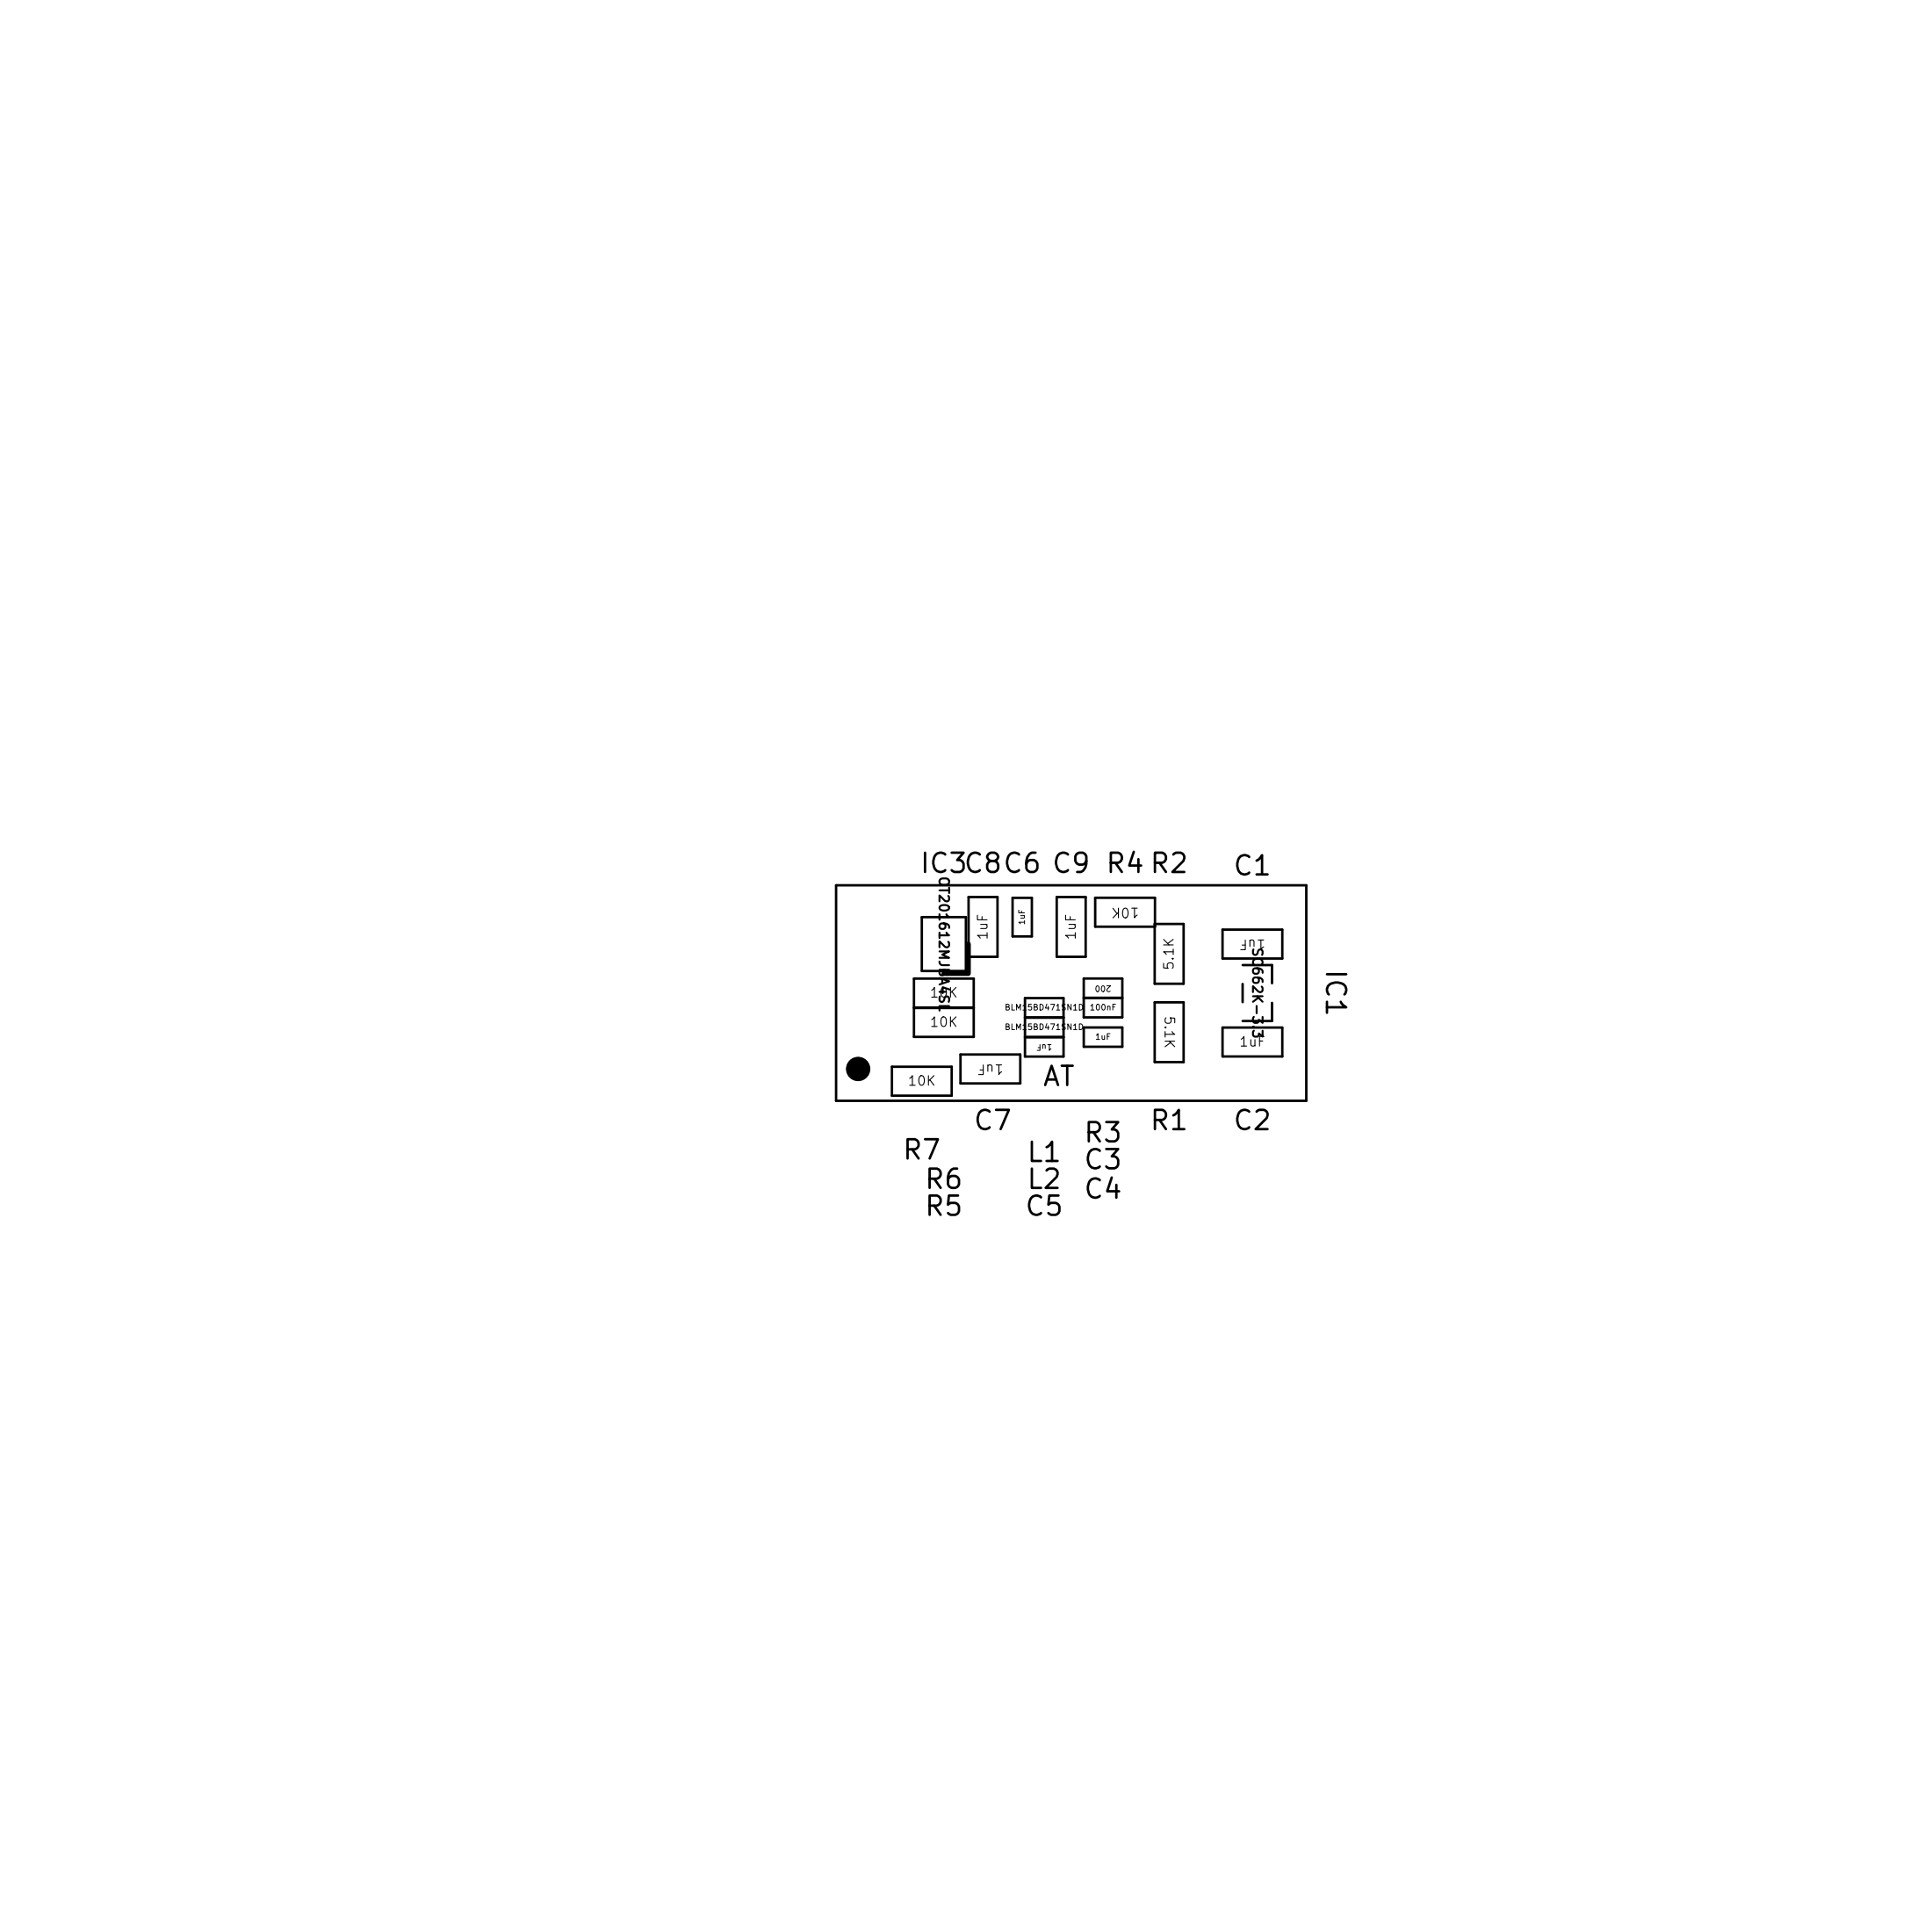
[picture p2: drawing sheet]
<svg xmlns="http://www.w3.org/2000/svg" width="100mm" height="100mm" viewBox="0 0 100 100" stroke-linecap="round" stroke-linejoin="round" font-family="sans-serif">
<circle cx="44.5" cy="55.4" r=".61" fill="#000" stroke="#000" stroke-width=".05"/>
<g fill="none" stroke="#000" stroke-width=".13">
<path d="M43.4 45.9h24.3v11.2h-24.3zM46.3 55.3h3.1v1.5h-3.1zM47.4 50.7h3.1v3.1h-3.1zM47.4 52.2h3.1M47.8 47.6h2.3v2.8h-2.3zM49.8 54.7h3.1v1.5h-3.1zM50.2 46.5h1.5v3.1h-1.5zM52.5 46.6h1v2h-1zM53.2 51.8h2v3h-2zM53.2 52.8h2M53.2 53.8h2M54.8 46.5h1.5v3.1h-1.5z"/>
<path d="M56.2 51.7h2M56.2 50.7h2v2.1h-2zM56.2 53.3h2v1h-2zM59.9 47.9h1.5v3.1h-1.5v-4.4h-3.1v1.5h3.1M59.9 52h1.5v3.1h-1.5zM63.4 48.2h3.1v1.5h-3.1zM63.4 53.3h3.1v1.5h-3.1zM64.4 51v1M64.4 50h1.6v1M66 52v.9h-1.6"/>
</g>
<path d="M48.9 50.5h1.3M50.2 49v1.5" fill="none" stroke="#000" stroke-width=".25"/>
<path d="M65 49.2v.3a.21 .21 0 0 0 .3-.2h.2v.2M65 53.4v.3l.1 .1 .1-.1 .1-.1 .2 .2v-.4" fill="none" stroke="#000" stroke-width=".1"/>
<g font-size="1.4">
<text x="47.9" y="45.3">IC3C8 C6 C9</text>
<text x="57.5" y="45.3">R4 R2</text>
<text x="64.1" y="45.4">C1</text>
<text x="68.8" y="50.4" transform="rotate(90 68.8 50.4)">IC1</text>
<text x="50.6" y="58.6">C7</text>
<text x="54" y="56.3">AT</text>
<text x="56.3" y="59.2">R3</text>
<text x="59.7" y="58.6">R1</text>
<text x="64.1" y="58.6">C2</text>
<text x="46.9" y="60.1">R7</text>
<text x="48.1" y="61.6">R6</text>
<text x="48.1" y="63">R5</text>
<text x="53.3" y="63">C5</text>
<text x="53.3" y="61.6">L2</text>
<text x="53.3" y="60.3">L1</text>
<text x="56.3" y="60.6">C3</text>
<text x="56.3" y="62.2">C4</text>
</g>
<g font-size=".7">
<text x="48.7" y="45.7" transform="rotate(90 48.7 45.7)">OT201612MJBA4SL</text>
<text x="59" y="47.1" transform="rotate(-180 59 47.1)">10K</text>
<text x="48.3" y="51.7">10K</text>
<text x="48.3" y="53.3">10K</text>
<text x="51.2" y="48.7" transform="rotate(-90 51.2 48.7)">1uF</text>
<text x="55.8" y="48.7" transform="rotate(-90 55.8 48.7)">1uF</text>
<text x="60.4" y="52.8" transform="rotate(90 60.4 52.8)">5.1K</text>
<text x="60.9" y="50.2" transform="rotate(-90 60.9 50.2)">5.1K</text>
<text x="65" y="49.6" transform="rotate(90 65 49.6)">SC662K-3.3</text>
<text x="65.6" y="48.7" transform="rotate(-180 65.6 48.7)">1uF</text>
<text x="47.2" y="56.3">10K</text>
<text x="52" y="55.2" transform="rotate(-180 52 55.2)">1uF</text>
<text x="64.3" y="54.3">1uF</text>
</g>
<g font-size=".4">
<text x="53.1" y="47.9" transform="rotate(-90 53.1 47.9)">1uF</text>
<text x="52.3" y="53.4">BLM15BD471SN1D</text>
<text x="52.3" y="52.4">BLM15BD471SN1D</text>
<text x="56.6" y="52.4">100nF</text>
<text x="56.8" y="53.9">1uF</text>
<text x="57.5" y="51.1" transform="rotate(-180 57.5 51.1)">200</text>
<text x="54.5" y="54.2" transform="rotate(-180 54.5 54.2)">1uF</text>
</g>
</svg>
